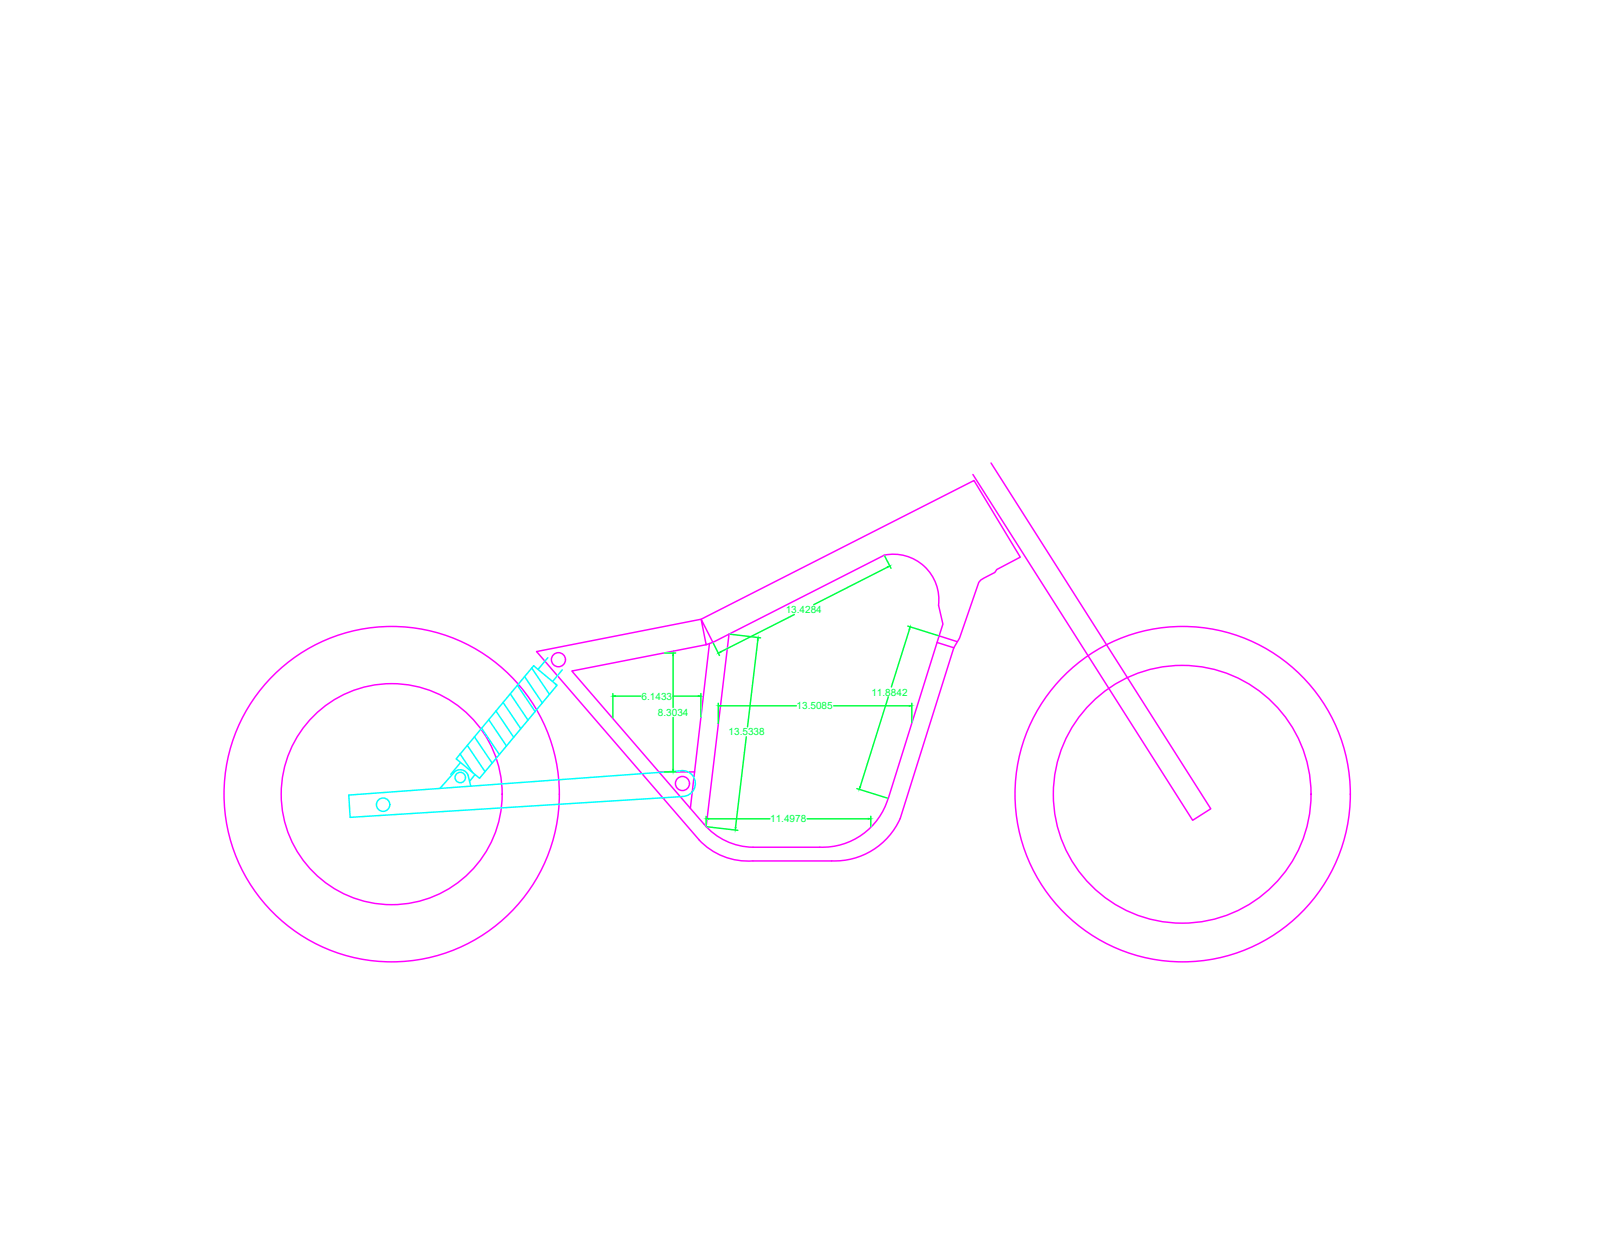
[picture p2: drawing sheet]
<svg xmlns="http://www.w3.org/2000/svg" width="279mm" height="216mm" viewBox="0 0 279 216" stroke-linecap="round" stroke-linejoin="round" font-family="sans-serif">
<!-- layer: Frame -->
<g fill="none" stroke="#f0f" stroke-width=".25">
<path d="M171.3 80l38 59.8-3.1 2-38-59.8M122.7 111.2l-3.3 28.5M126 109.6l-3.9 33.3M162 111.1l2.9 .9M162.3 104.7a7.9 7.9 0 0 0-9.4-8.7l-29.6 15M162.3 104.7l.7 3.2-.6 2M164.9 112l1-1.7 3.3-9.6 .4-.4 2.4-1.3 .3-.6 4.1-2.1-8-13.2-47.2 23.9-28.4 5.6 28 32.5M164.9 112l-9.3 29.5M165.4 110.9l-3-1-8.8 28.1a11.9 11.9 0 0 1-11.9 8.4l-11.5 .1a11.3 11.3 0 0 1-8.5-4l-22.8-26.5 23.2-4.6-.9-4.4 2.1 4-1.2 .4M113.9 133.4h6.2M155.6 141.5a12.4 12.4 0 0 1-11.8 7.3h-13.6a11.7 11.7 0 0 1-9.4-3.7"/>
<circle cx="96.6" cy="114" r="1.22"/>
<circle cx="67.7" cy="137.3" r="29"/>
<circle cx="67.7" cy="137.3" r="19.1"/>
<circle cx="118" cy="135.4" r="1.22"/>
<circle cx="204.4" cy="137.3" r="22.3"/>
<circle cx="204.5" cy="137.3" r="29"/>
</g>
<!-- layer: suspension -->
<g fill="none" stroke="#0ff" stroke-width=".25">
<path d="M88.2 119.9l3.1 4.6M89.5 118.4l3 4.6M90.7 116.9l3.1 4.6M91.9 115.5l3.1 4.5M92.3 115.1l4 3.3-13.4 16.1-4-3.3zM94.7 113.7l-1.7 2M96 118.2l.2 .3M97.2 115.8l-1.7 2M79.5 130.3l2.2 3.3M79.6 131.8l-1.7 2M80.8 128.8l3.1 4.6M81.4 135.9l-.5-1.9a1.47 1.47 0 0 0-2.5-.4l-2.3 2.7"/>
<path d="M82 127.4l3.1 4.5M82.1 133.9l-.9 1.1M83.3 125.9l3 4.5M84.5 124.4l3.1 4.5M85.7 122.9l3.1 4.5M87 121.4l3 4.6M117.7 133.2a2.23 2.23 0 0 1 2.5 2.1 2.23 2.23 0 0 1-2.2 2.4l-57.4 3.6-.3-3.9 57.5-4.2"/>
<circle cx="66.2" cy="139.1" r="1.15"/>
<circle cx="79.6" cy="134.4" r=".9"/>
</g>
<!-- layer: dimesions -->
<g fill="none" stroke="#00ff3f" stroke-width=".25">
<path d="M153 96.1l1.1 2.1M153.4 98l-12.7 6.5M106 119.9v4.2M114.9 112.9h1.9M116.4 113.3v9M121.2 119.9v4.1M123.3 111.2l1.1 2.1M126.2 109.6l5.3 .7M131 110.7l-1.8 14.9M137.3 106.2l-12.7 6.5M157 108.2l5.2 1.7M157.2 108.8l-3.1 9.9"/>
<path d="M106.4 120.3h4.4M114.9 133.4h1.9M116.4 120.3h4.3M116.4 124v9M124.2 121.6v3.5M124.6 122h13.1M129 127.4l-1.8 15.6M144.1 122h13.1M148.1 136.3l5.3 1.7M153.6 120.5l-4.9 15.5M157.6 121.6v3.3M122.1 141.1v1.6"/>
<path d="M122.3 142.9l5.3 .6M122.5 141.5h10.6M139.6 141.5h10.5M150.6 141.1v1.8"/>
</g>
<g fill="#00ff3f" stroke="#00ff3f" stroke-width=".17">
<path d="M131.1 110.2v.5l-.2-.1z"/>
<path d="M127.1 143h.2l-.2 .5z"/>
<path d="M153.4 98l.4-.2-.3 .3z"/>
<path d="M124.2 112.9l.4-.3v.2z"/>
<path d="M157.4 108.4l-.1 .4h-.1z"/>
<path d="M148.6 136h.2l-.2 .4z"/>
<path d="M122.1 141.5h.4v.1z"/>
<path d="M150.1 141.5h.5l-.5 .1z"/>
<path d="M124.2 122l.4-.1v.2z"/>
<path d="M157.2 121.9l.4 .1-.4 .1z"/>
<path d="M120.7 120.2l.5 .1-.5 .1z"/>
<path d="M106 120.3l.4-.1v.2z"/>
<path d="M116.4 112.9l.1 .4h-.2z"/>
<path d="M116.3 133h.2l-.1 .4z"/>
</g>
<g font-size="1.7" fill="#00ff3f">
<text x="135.8" y="106">13.4284</text>
<text x="110.9" y="120.9">6.1433</text>
<text x="113.7" y="123.8">8.3034</text>
<text x="137.7" y="122.6">13.5085</text>
<text x="150.7" y="120.2">11.8842</text>
<text x="126" y="127.1">13.5338</text>
<text x="133.2" y="142.2">11.4978</text>
</g>
</svg>
